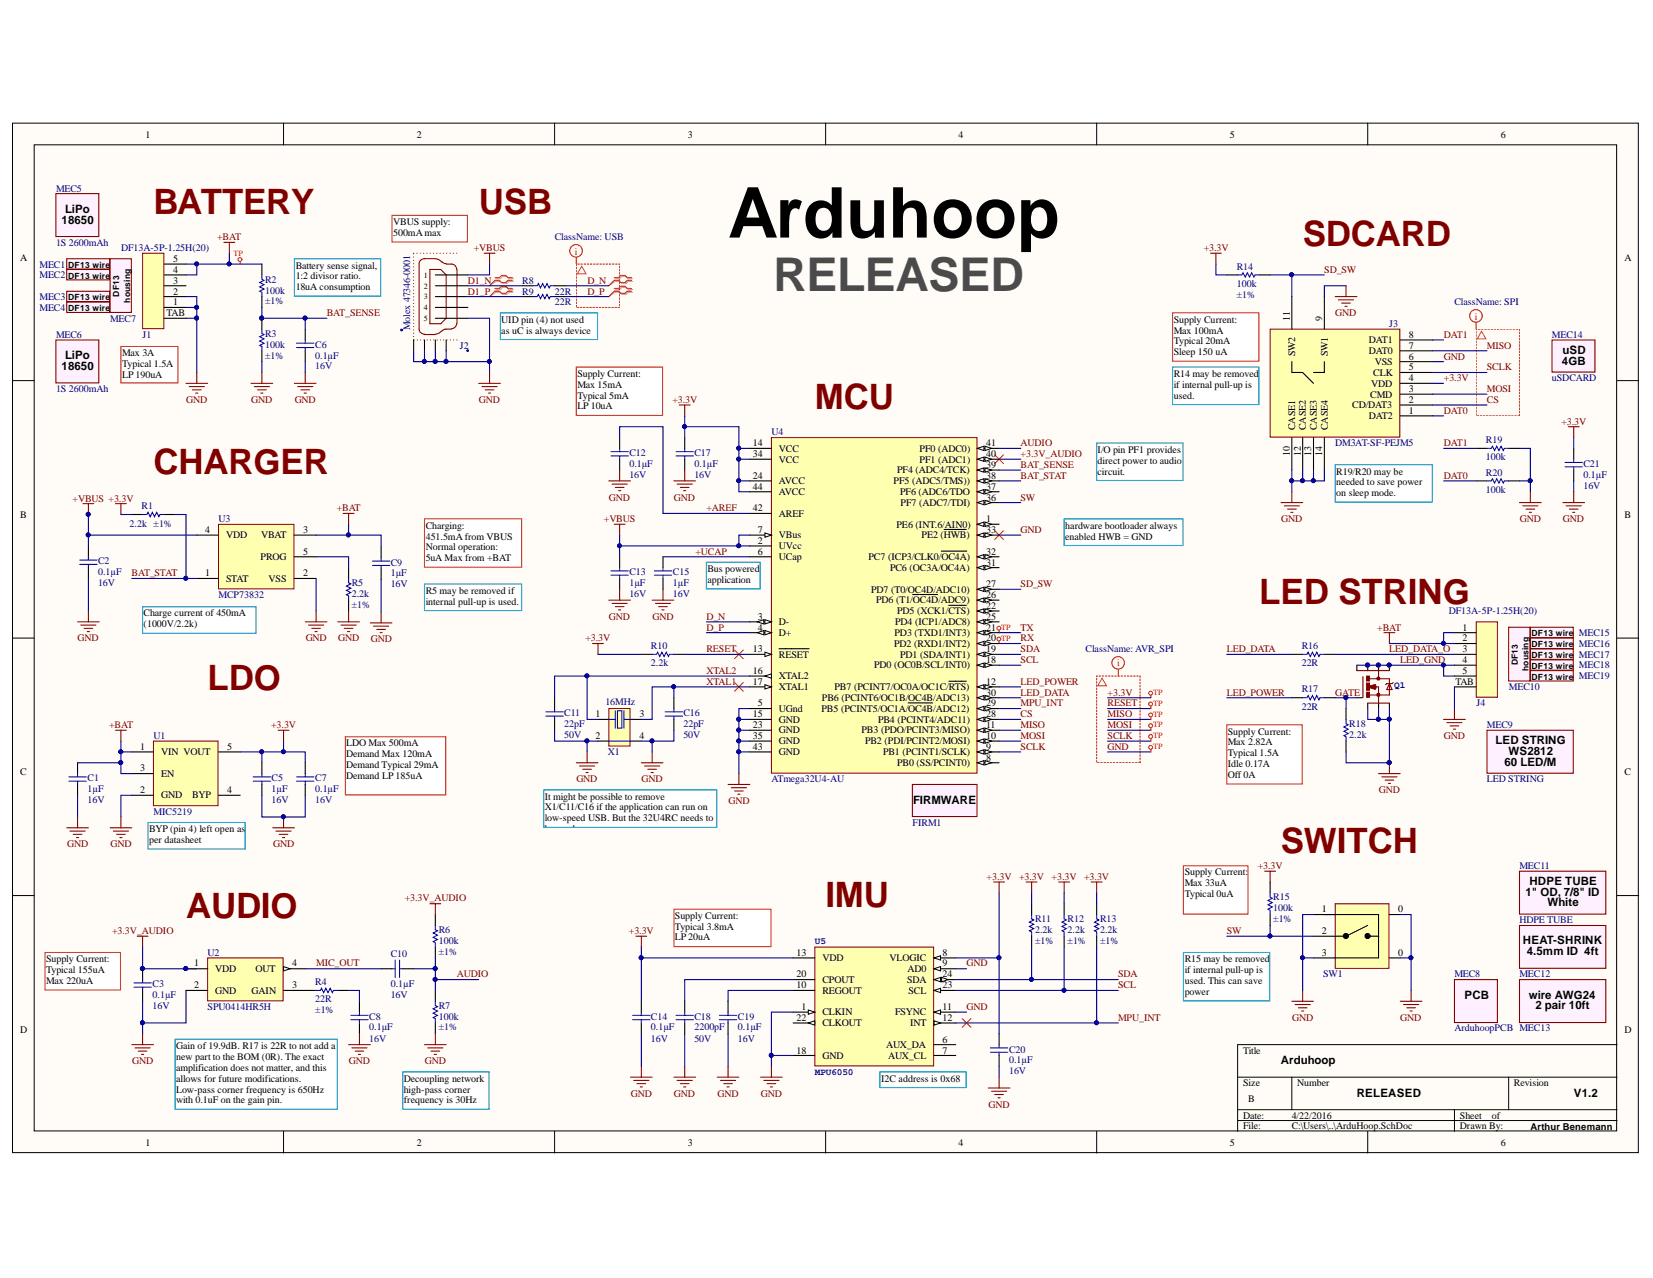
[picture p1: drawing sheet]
# Altium project ArduHoop.PrjPcb
ProjectEng: Arthur Benemann; ProjectRevision: V1.2; ProjectState: RELEASED; ProjectTitle: Arduhoop
1 sheet, 72 parts. Net scope: global (net labels, ports and power ports of the same name join across sheets).
Board file: ArduhoopPCB.PcbDoc

## Sheet ArduHoop.SchDoc
size B

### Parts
C1  value 1µF  Voltage: 16V  [C0603]  (hidden comment: CAP)
C2  value 0.1µF  Voltage: 16V  [C0603]  (hidden comment: CAP)
C3  value 0.1µF  Voltage: 16V  [C0603]  (hidden comment: CAP)
C5  value 1µF  Voltage: 16V  [C0603]  (hidden comment: CAP)
C6  value 0.1µF  Voltage: 16V  [C0603]  (hidden comment: CAP)
C7  value 0.1µF  Voltage: 16V  [C0603]  (hidden comment: CAP)
C8  value 0.1µF  Voltage: 16V  [C0603]  (hidden comment: CAP)
C9  value 1µF  Voltage: 16V  [C0603]  (hidden comment: CAP)
C10  value 0.1µF  Voltage: 16V  [C0603]  (hidden comment: CAP)
C11  value 22pF  Voltage: 50V  [C0603]  (hidden comment: CAP)
C12  value 0.1µF  Voltage: 16V  [C0603]  (hidden comment: CAP)
C13  value 1µF  Voltage: 16V  [C0603]  (hidden comment: CAP)
C14  value 0.1µF  Voltage: 16V  [C0603]  (hidden comment: CAP)
C15  value 1µF  Voltage: 16V  [C0603]  (hidden comment: CAP)
C16  value 22pF  Voltage: 50V  [C0603]  (hidden comment: CAP)
C17  value 0.1µF  Voltage: 16V  [C0603]  (hidden comment: CAP)
C18  value 2200pF  Voltage: 50V  [C0603]  (hidden comment: CAP)
C19  value 0.1µF  Voltage: 16V  [C0603]  (hidden comment: CAP)
C20  value 0.1µF  Voltage: 16V  [C0603]  (hidden comment: CAP)
C21  value 0.1µF  Voltage: 16V  [C0603]  (hidden comment: CAP)
FIRM1  FIRMWARE  (value not drawn)  (mechanical)
J1  Manufacturer Part Number: DF13A-5P-1.25H(20)  [DF13A-5P-1.25H]  (hidden comment: HDR_TAB_1x5)
J2  Molex 47346-0001  [Molex 47346-0001]
J3  DM3AT-SF-PEJM5  [USD_DM3AT]
J4  Manufacturer Part Number: DF13A-5P-1.25H(20)  [DF13A-5P-1.25H]  (hidden comment: HDR_TAB_1x5)
MEC1  wire5inch-df13  (value not drawn)  (mechanical)
MEC2  wire5inch-df13  (value not drawn)  (mechanical)
MEC3  wire5inch-df13  (value not drawn)  (mechanical)
MEC4  wire5inch-df13  (value not drawn)  (mechanical)
MEC5  1S 2600mAh  (mechanical)
MEC6  1S 2600mAh  (mechanical)
MEC7  df13housing  (value not drawn)  (mechanical)
MEC8  ArduhoopPCB  (mechanical)
MEC9  LED STRING  (mechanical)
MEC10  df13housing  (value not drawn)  (mechanical)
MEC11  HDPE TUBE  (mechanical)
MEC12  heatshrink  (value not drawn)  (mechanical)
MEC13  WIRE AWG24  (value not drawn)  (mechanical)
MEC14  uSDCARD  (mechanical)
MEC15  wire5inch-df13  (value not drawn)  (mechanical)
MEC16  wire5inch-df13  (value not drawn)  (mechanical)
MEC17  wire5inch-df13  (value not drawn)  (mechanical)
MEC18  wire5inch-df13  (value not drawn)  (mechanical)
MEC19  wire5inch-df13  (value not drawn)  (mechanical)
Q1  MOSFET_N  [SO-8]  (value not drawn)
R1  value 2.2k  Tolerance: ±1%  [R0603]  (hidden comment: RES)
R2  value 100k  Tolerance: ±1%  [R0603]  (hidden comment: RES)
R3  value 100k  Tolerance: ±1%  [R0603]  (hidden comment: RES)
R4  value 22R  Tolerance: ±1%  [R0603]  (hidden comment: RES)
R5  value 2.2k  Tolerance: ±1%  [R0603]  (hidden comment: RES)
R6  value 100k  Tolerance: ±1%  [R0603]  (hidden comment: RES)
R7  value 100k  Tolerance: ±1%  [R0603]  (hidden comment: RES)
R8  value 22R  [R0603]  (hidden comment: RES)
R9  value 22R  [R0603]  (hidden comment: RES)
R10  value 2.2k  [R0603]  (hidden comment: RES)
R11  value 2.2k  Tolerance: ±1%  [R0603]  (hidden comment: RES)
R12  value 2.2k  Tolerance: ±1%  [R0603]  (hidden comment: RES)
R13  value 2.2k  Tolerance: ±1%  [R0603]  (hidden comment: RES)
R14  value 100k  Tolerance: ±1%  [R0603]  (hidden comment: RES)
R15  value 100k  Tolerance: ±1%  [R0603]  (hidden comment: RES)
R16  value 22R  [R0603]  (hidden comment: RES)
R17  value 22R  [R0603]  (hidden comment: RES)
R18  value 2.2k  [R0603]  (hidden comment: RES)
R19  value 100k  [R0603]  (hidden comment: RES)
R20  value 100k  [R0603]  (hidden comment: RES)
SW1  EVPAE  [EVPAEJB2A]  (value not drawn)
U1  MIC5219  [SOT-23-5]
U2  SPU0414HR5H  [SPU0414HR5H]
U3  MCP73832  [SOT-23-5]
U4  ATmega32U4-AU  [ATMEL-TQFP44_ml]
U5  MPU6050  [QFN24_4X4X0.9mm]
X1  Frequency: 16MHz  [SMD4_3.2x2.50mm_ABM8]  (hidden comment: Crystal_4pin)

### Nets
+3.3V: C5.1 C7.1 C14.1 C17.1 C20.1 C21.1 J3.4(VDD) R1.1 R10.1 R11.1 R12.1 R13.1 R14.2 R15.2 U1.5(VOUT) U4.14(VCC) U4.24(AVCC) U4.34(VCC) U4.44(AVCC) U5.8(VLOGIC) U5.13(VDD)
+3.3V_AUDIO: C3.1 R6.2 U2.1(VDD) U4.40(PF1_(ADC1))
+BAT: C1.1 C9.1 J1.4 J1.5 J4.1 J4.2 R2.2 U1.1(VIN) U1.3(EN) U3.3(VBAT)
+VBUS: C2.1 C13.1 J2.VBUS(1) U3.4(VDD) U4.2(UVcc) U4.7(VBus)
GND: C1.2 C2.2 C3.2 C5.2 C6.2 C7.2 C8.2 C9.2 C11.2 C12.2 C13.2 C14.2 C15.2 C16.2 C17.2 C18.2 C19.2 C20.2 C21.2 J1.1 J1.2 J1.TAB J2.GND(5) J2.GND1 J2.GND2 J2.GND3 J2.GND4 J3.6(VSS) J3.9(SW1) J3.10(CASE1) J3.12(CASE2) J3.13(CASE3) J3.14(CASE4) J4.TAB Q1.1(S) Q1.2(S) Q1.3(S) R3.1 R5.2 R7.1 R18.2 R19.1 R20.1 SW1.0 SW1.1 SW1.3 U1.2(GND) U2.2(GND) U3.2(VSS) U4.5(UGnd) U4.15(GND) U4.23(GND) U4.33(PE2_(~{HWB})) U4.35(GND) U4.43(GND) U5.1(CLKIN) U5.9(AD0) U5.11(FSYNC) U5.18(GND) X1.2 X1.4
+AREF: C12.1 U4.42(AREF)
+UCAP: C15.1 U4.6(UCap)
AUDIO: C10.2 R6.1 R7.2 U4.41(PF0_(ADC0))
BAT_SENSE: C6.1 R2.1 R3.2 U4.39(PF4_(ADC4/TCK))
BAT_STAT: R1.2 U3.1(STAT) U4.38(PF5_(ADC5/TMS)))
CS: J3.2(CD/DAT3) U4.28(PB4_(PCINT4/ADC11))
D1_N: J2.D-(2) R8.1
D1_P: J2.D+(3) R9.1
D_N: R8.2 U4.3(D-)
D_P: R9.2 U4.4(D+)
DAT0: J3.1(DAT2) R20.2
DAT1: J3.8(DAT1) R19.2
GATE: Q1.4(G) R17.2 R18.1
LED_DATA: R16.1 U4.30(PB6_(PCINT6/OC1B/OC4B/ADC13))
LED_DATA_O: J4.3 R16.2
LED_GND: J4.4 J4.5 Q1.5(D) Q1.6(D) Q1.7(D) Q1.8(D)
LED_POWER: R17.1 U4.12(PB7_(PCINT7/OC0A/OC1C/~{RTS}))
MIC_OUT: C10.1 U2.4(OUT)
MISO: J3.7(DAT0) U4.11(PB3_(PDO/PCINT3/MISO))
MOSI: J3.3(CMD) U4.10(PB2_(PDI/PCINT2/MOSI))
MPU_INT: R13.2 U4.29(PB5_(PCINT5/OC1A/~{OC4B}/ADC12)) U5.12(INT)
RESET: R10.2 U4.13(~{RESET})
RX: U4.20(PD2_(RXD1/INT2))
SCL: R12.2 U4.18(PD0_(OC0B/SCL/INT0)) U5.23(SCL)
SCLK: J3.5(CLK) U4.9(PB1_(PCINT1/SCLK))
SD_SW: J3.11(SW2) R14.1 U4.27(PD7_(T0/OC4D/ADC10))
SDA: R11.2 U4.19(PD1_(SDA/INT1)) U5.24(SDA)
SW: R15.1 SW1.2 U4.36(PF7_(ADC7/TDI))
TX: U4.21(PD3_(TXD1/INT3))
XTAL1: C16.1 U4.17(XTAL1) X1.3
XTAL2: C11.1 U4.16(XTAL2) X1.1
NetC8_1: C8.1 R4.2
NetC18_1: C18.1 U5.20(CPOUT)
NetC19_1: C19.1 U5.10(REGOUT)
NetR4_1: R4.1 U2.3(GAIN)
NetR5_1: R5.1 U3.5(PROG)

Not connected (* = marked no-connect by the designer): J1 3; J2 ID(4); U1 4(BYP); U4 1(PE6_(INT.6/AIN0)) 8(PB0_(SS/PCINT0)) 22(PD5_(XCK1/~{CTS})) 25(PD4_(ICP1/ADC8)) 26(PD6_(T1/~{OC4D}/ADC9)) 31(PC6_(OC3A/OC4A)) 32(PC7_(ICP3/CLK0/~{OC4A})) 37(PF6_(ADC6/TDO); U5 6(AUX_DA) 7(AUX_CL) 22(CLKOUT)

### Layout directives
net class SPI: CS, MISO, MOSI, SCLK
net class TP: +3.3V, +BAT, GND, MISO, MOSI, RESET, RX, SCLK, TX
differential pair: D1_N, D1_P, D_N, D_P
net class USB: D_N, D_P
net class AVR_SPI: +3.3V, GND, MISO, MOSI, RESET, SCLK

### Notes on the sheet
- BATTERY
- (near J2) VBUS supply:
  500mA max
- USB
- SDCARD
- Battery sense signal, 1:2 divisor ratio. 18uA consumption
- UID pin (4) not used
  as uC is always device
- Supply Current:
  Max 100mA
  Typical 20mA
  Sleep 150 uA
- Max 3A
  Typical 1.5A
  LP 190uA
- Supply Current:
  Max 15mA
  Typical 5mA
  LP 10uA
- (near U4) MCU
- (near J3) R14 may be removed if internal pull-up is used.
- (near R1) CHARGER
- I/O pin PF1 provides direct power to audio circuit.
- (near J3) R19/R20 may be needed to save power on sleep mode.
- Charging:
  451.5mA from VBUS
  Normal operation:
  5uA Max from +BAT
- hardware bootloader always enabled HWB = GND
- (near U3) Charge current of 450mA (1000V/2.2k)
- R5 may be removed if internal pull-up is used.
- (near U4) Bus powered application
- LED STRING
- LDO
- (near C7) LDO Max 500mA
  Demand Max 120mA
  Demand Typical 29mA
  Demand LP 185uA
- Supply Current:
  Max 2.82A
  Typical 1.5A
  Idle 0.17A
  Off 0A
- BYP (pin 4) left open as per datasheet
- It might be possible to remove X1/C11/C16 if the application can run on low-speed USB. But the 32U4RC needs to be used
- SWITCH
- AUDIO
- Supply Current:
  Typical 3.8mA
  LP 20uA
- IMU
- (near R15) Supply Current:
  Max 33uA
  Typical 0uA
- (near C3) Supply Current:
  Typical 155uA
  Max 220uA
- (near R15) R15 may be removed if internal pull-up is used. This can save power
- (near C8) Gain of 19.9dB. R17 is 22R to not add a new part to the BOM (0R). The exact amplification does not matter, and this allows for future modifications. Low-pass corner frequency is 650Hz with 0.1uF on the gain pin.
- Decoupling network high-pass corner frequency is 30Hz
- (near U5) I2C address is 0x68

## Assembly variants
Prototype: all parts fitted
